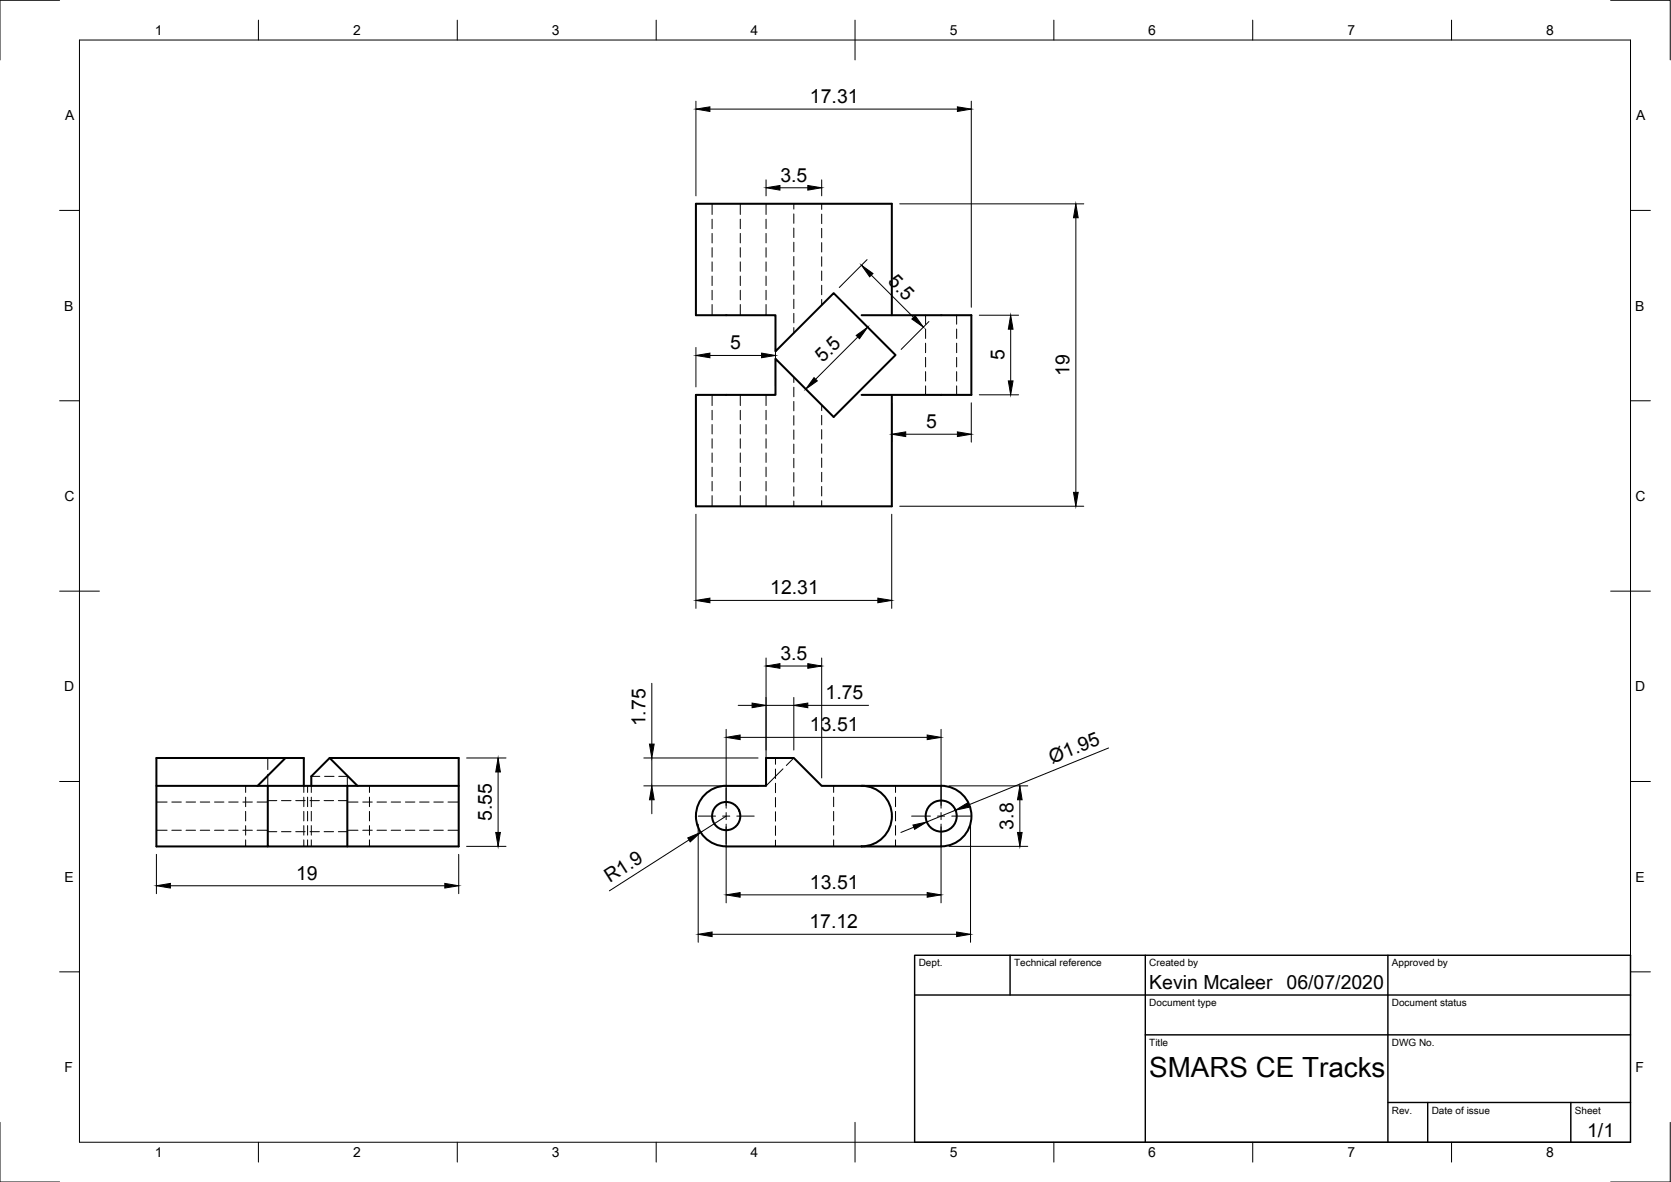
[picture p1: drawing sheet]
<svg xmlns="http://www.w3.org/2000/svg" width="420mm" height="297mm" viewBox="0 0 420 297" stroke-linecap="round" stroke-linejoin="round" font-family="sans-serif">
<!-- layer: Visible -->
<g fill="none" stroke="#000" stroke-width=".51">
<path d="M216.6 79.2h27.6v20h-27.6M224.2 79.2v-28h-49.2v28h20v9.1l14.6-14.6 15.6 15.5-15.6 15.6-14.6-14.6v9h-20v28h49.2v-28M39.3 197.5h76M67.3 197.5v15.2h48v-22.2h-32.4l-4.6 4.6v2.4M71.8 190.5l-7 7M76.4 197.5v-7h-37.1v22.2h28M82.9 190.5l7 7M87.3 197.5v15.2M182.6 197.5h10v-7h7l7 7h30M182.6 197.5a7.6 7.6 0 0 0-7.6 7.6 7.6 7.6 0 0 0 7.6 7.6h54a7.6 7.6 0 0 0 7.7-7.6 7.6 7.6 0 0 0-7.6-7.6M216.7 197.5a7.6 7.6 0 0 1 7.6 7.6 7.6 7.6 0 0 1-7.6 7.6"/>
<circle cx="182.6" cy="205.1" r="3.5"/>
<circle cx="236.7" cy="205.1" r="3.9"/>
</g>
<!-- layer: Hidden -->
<g fill="none" stroke="#000" stroke-width=".25">
<path d="M179 51.2v2.7M179 55.1v2.4M179 58.7v2.4M186.1 51.2v2.7M186.1 55.1v2.4M186.1 58.7v2.4M192.6 51.2v2.7M192.6 55.1v2.4M192.6 58.7v2.4M199.6 51.2v1.3M199.6 53.7v2.4M199.6 57.3v2.4"/>
<path d="M206.6 51.2v1.4M206.6 53.8v2.4M206.6 57.4v2.4M179 62.2v2.4M179 65.8v2.4M179 69.4v2.4M179 72.9v2.4M179 76.5v2.7M186.1 62.2v2.4M186.1 65.8v2.4M186.1 69.4v2.4M186.1 72.9v2.4"/>
<path d="M186.1 76.5v2.7M192.6 62.2v2.4M192.6 65.8v2.4M192.6 69.4v2.4M192.6 72.9v2.4M192.6 76.5v2.7M199.6 60.9v2.4M199.6 64.5v2.4M199.6 68v2.4M199.6 71.6v2.4M199.6 75.2v2.4M199.6 78.7v2.4"/>
<path d="M206.6 61v2.3M206.6 64.5v2.4M206.6 68.1v2.4M206.6 71.7v2.4M206.6 75.3v1.4M232.7 79.2v2.3M240.5 79.2v2.3M179 99.2v2.7M186.1 99.2v2.7M192.6 99.2v2.7M199.6 82.3v1.4M199.6 94.8v1.3"/>
<path d="M199.6 97.3v2.4M232.7 82.7v2.4M232.7 86.2v2.4M232.7 89.8v2.4M232.7 93.4v2.4M232.7 97v2.2M240.5 82.7v2.4M240.5 86.2v2.4M240.5 89.8v2.4M240.5 93.4v2.4M240.5 97v2.2M179 103.1v2.4"/>
<path d="M179 106.7v2.4M179 110.3v2.3M179 113.8v2.4M179 117.4v2.4M186.1 103.1v2.4M186.1 106.7v2.4M186.1 110.3v2.3M186.1 113.8v2.4M186.1 117.4v2.4M192.6 103.1v2.4M192.6 106.7v2.4M192.6 110.3v2.3"/>
<path d="M192.6 113.8v2.4M192.6 117.4v2.4M199.6 100.9v2.4M199.6 104.5v2.3M199.6 108v2.4M199.6 111.6v2.4M199.6 115.2v2.4M199.6 118.8v2.3M206.6 101.8v1.4M206.6 104.4v2.4M206.6 108v2.3M206.6 111.5v2.4"/>
<path d="M206.6 115.1v2.4M206.6 118.7v2.4M179 121v2.4M179 124.6v2.6M186.1 121v2.4M186.1 124.6v2.6M192.6 121v2.4M192.6 124.6v2.6M199.6 122.3v2.4M199.6 125.9v1.3M206.6 122.2v2.4M206.6 125.8v1.4"/>
<path d="M61.8 197.5v1.6M67.3 190.5v2.9M67.3 194.6v2.9M76.4 197.5v1.6M77.3 197.5v1.6M78.3 195.1h2.1M78.3 197.5v1.6M81.6 195.1h2.4M85.2 195.1h2.1v2.4M92.9 197.5v1.6M195 190.5v1.6M195 193.3v2.4"/>
<path d="M195 196.8v2.4M196.9 193.2l-4.3 4.3M199.6 190.5l-1.9 1.9M209.6 197.5v1.6M225.2 197.5v1.6M39.3 208.6h2.7M39.3 201.6h2.7M43.2 208.6h2.4M43.2 201.6h2.4M46.8 208.6h2.4M46.8 201.6h2.4M50.4 208.6h2.3"/>
<path d="M50.4 201.6h2.3M53.9 208.6h2.4M53.9 201.6h2.4M57.5 208.6h2.4M57.5 201.6h2.4M61.1 208.6h2.4M61.1 201.6h2.4M61.8 200.3v2.4M61.8 203.9v2.4M61.8 207.5v2.4M61.8 211.1v1.6M64.6 208.6h2.7"/>
<path d="M64.6 201.6h2.7M67.3 209h2.3M67.3 201.2h2.3M70.8 209h2.4M70.8 201.2h2.4M74.4 209h2.3M74.4 201.2h2.3M76.4 200.3v2.4M76.4 203.9v2.4M76.4 207.5v2.4M76.4 211.1v1.6M77.3 200.3v2.4"/>
<path d="M77.3 203.9v2.4M77.3 207.5v2.4M77.3 211.1v1.6M77.9 209h2.4M77.9 201.2h2.4M78.3 200.3v2.4M78.3 203.9v2.4M78.3 207.5v2.4M78.3 211.1v1.6M81.5 209h2.4M81.5 201.2h2.4M85.1 209h2.2"/>
<path d="M85.1 201.2h2.2M87.3 208.6h2.7M87.3 201.6h2.7M91.2 208.6h2.4M91.2 201.6h2.4M92.9 200.3v2.4M92.9 203.9v2.4M92.9 207.5v2.4M92.9 211.1v1.6M94.8 208.6h2.4M94.8 201.6h2.4M98.4 208.6h2.3"/>
<path d="M98.4 201.6h2.3M101.9 208.6h2.4M101.9 201.6h2.4M105.5 208.6h2.4M105.5 201.6h2.4M109.1 208.6h2.4M109.1 201.6h2.4M112.6 208.6h2.7M112.6 201.6h2.7M195 200.4v2.4M195 204v2.4M195 207.5v2.4"/>
<path d="M195 211.1v1.6M209.6 200.3v2.4M209.6 203.9v2.4M209.6 207.5v2.4M209.6 211.1v1.6M225.2 200.3v2.4M225.2 203.9v2.4M225.2 207.5v2.4M225.2 211.1v1.6"/>
</g>
<!-- layer: Border -->
<g fill="none" stroke="#000" stroke-width=".25">
<path d="M15 .1h-15v15M20 10.1h390v276.9h-390zM65 5.1v5M115 5.1v5M165 5.1v5M215 5.1v10M265 5.1v5M315 5.1v5M365 5.1v5M405 .1h15v15M15 52.9h5M410 52.9h5"/>
<path d="M15 100.7h5M410 100.7h5M15 148.6h10M405 148.6h10M15 196.4h5M410 196.4h5M15 244.2h5M410 244.2h5M0 282.1v14.9h15M65 287v5M115 287v5M165 287v5"/>
<path d="M215 282.1v9.9M265 287v5M315 287v5M365 287v5M420 282.1v14.9h-15"/>
</g>
<!-- layer: TitleBlock -->
<path d="M230 240.1h180v46.9h-180zM230 250h180M254 240.1v9.9M288 240.1v46.9M349 240.1v46.9M288 260.1h122M349 277.1h61M359 277.1v9.9M395 277.1v9.9" fill="none" stroke="#000" stroke-width=".36"/>
<!-- layer: Dimensions -->
<g fill="none" stroke="#000" stroke-width=".25">
<path d="M175 25.4v23.8M178.5 27.4h62.2M244.2 25.4v51.8M192.6 45.2v4M196.1 47.2h7M206.6 45.2v4M226.2 51.2h46.3M270.5 54.7v69M218 65.2l-7 7M219.1 69.1l10.6 10.6M246.2 79.2h9.9M175 87.3v9.9"/>
<path d="M178.5 89.3h13M195 87.3v9.9M201.2 96.4l7 7M215.7 84.7l-10.6 10.6M216.7 80.8l7.1 7M233.6 80.8l-7 7M246.2 99.2h9.9M254.1 82.7v13M224.2 101.2v9.9M227.7 109.1h13M244.2 101.2v9.9M175 129.2v23.7"/>
<path d="M224.2 129.2v23.7M226.2 127.2h46.3M178.5 150.9h42.2M163.9 171.7v15.3M185.6 177.3h3.5M192.6 165.4v30.1M192.6 177.3h7M196.1 167.4h7M199.6 175.3v13.2M203.1 177.3h15.3M206.6 165.4v30.1M117.3 190.5h9.9"/>
<path d="M125.2 194v15.2M161.9 197.5h28.7M161.9 190.5h28.7M163.9 190.5v7M182.6 183.3v19.8M186.1 185.3h47M236.6 183.3v19.8M238.6 197.5h19.8M278.7 188l-35.2 14.3M39.3 214.7v9.9M115.3 214.7v9.9M117.3 212.7h9.9"/>
<path d="M163.9 201v3.5M173.2 211.1l-20 12.8M175.6 207.1v29.7M182.6 207.1v19.8M182.6 205.1l-6.4 4.1M229.8 207.9l-3.3 1.3M236.6 207.1v19.8M238.6 212.7h19.8M240.2 203.6l-7.2 3M244 207.1v29.7M256.4 201v8.2M42.8 222.6h69"/>
<path d="M179 234.8h61.5M186.1 224.9h47"/>
</g>
<g fill="#000" stroke="#000" stroke-width=".25">
<path d="M175 27.4l3.5-.6v1.2zM240.7 26.8l3.5 .6-3.5 .6zM192.6 47.2l3.5-.6v1.2zM203.1 46.6l3.5 .6-3.5 .6zM270.5 51.2l.6 3.5h-1.2zM216.6 66.7l2.9 2-.8 .9zM229.3 80.2l.8-.9 2.1 2.9zM175 89.3l3.5-.6v1.2zM191.5 88.7l3.5 .6-3.5 .6zM204.7 94.9l.8 .8-2.9 2.1zM215.3 84.3l2.9-2.1-2.1 2.9zM254.1 79.2l.6 3.5h-1.2z"/>
<path d="M253.5 95.7h1.2l-.6 3.5zM224.2 109.1l3.5-.6v1.2zM240.7 108.5l3.5 .6-3.5 .6zM269.9 123.7h1.2l-.6 3.5zM175 150.9l3.5-.6v1.2zM220.7 150.3l3.5 .6-3.5 .6zM189.1 176.7l3.5 .6-3.5 .5zM192.6 167.4l3.5-.6v1.1zM199.6 177.3l3.5-.6v1.1zM203.1 166.8l3.5 .6-3.5 .5zM125.2 190.5l.6 3.5h-1.1zM163.3 187h1.2l-.6 3.5z"/>
<path d="M182.6 185.3l3.5-.6v1.2zM233.1 184.7l3.5 .6-3.5 .6zM124.7 209.2h1.1l-.6 3.5zM163.9 197.5l.6 3.5h-1.2zM172.9 210.6l3.3-1.4-2.7 2.4zM229.6 207.3l3.4-.7-3 1.8zM240.2 203.6l3.1-1.8 .4 1zM256.4 197.5l.6 3.5h-1.2zM255.8 209.2h1.2l-.6 3.5zM39.3 222.6l3.5-.6v1.2zM111.8 222l3.5 .6-3.5 .6zM175.6 234.8l3.4-.6v1.2z"/>
<path d="M182.6 224.9l3.5-.6v1.2zM233.1 224.3l3.5 .6-3.5 .6zM240.5 234.2l3.5 .6-3.5 .6z"/>
</g>
<!-- layer: Center Lines -->
<path d="M182.6 198v4.4M236.6 197.7v4.7M175.6 205.1h4.3M181.7 205.1h1.8M182.6 204.2v1.8M182.6 207.8v4.3M185.3 205.1h4.3M229.2 205.1h4.8M235.7 205.1h1.8M236.6 204.2v1.8M236.6 207.8v4.7M239.3 205.1h4.7" fill="none" stroke="#000" stroke-width=".25"/>
<text font-size="7" x="289" y="270.6">SMARS CE Tracks</text>
<g font-size="4.9">
<text x="203.7" y="25.9">17.31</text>
<text x="196.2" y="45.6">3.5</text>
<text x="223.1" y="70.9" transform="rotate(45 223.1 70.9)">5.5</text>
<text x="183.6" y="87.8">5</text>
<text x="206.9" y="91.3" transform="rotate(-45 206.9 91.3)">5.5</text>
<text x="252.6" y="90.6" transform="rotate(-90 252.6 90.6)">5</text>
<text x="268.9" y="94.5" transform="rotate(-90 268.9 94.5)">19</text>
<text x="232.9" y="107.6">5</text>
<text x="193.7" y="149.3">12.31</text>
<text x="196.2" y="165.8">3.5</text>
<text x="207.6" y="175.7">1.75</text>
<text x="162.3" y="182.5" transform="rotate(-90 162.3 182.5)">1.75</text>
<text x="203.7" y="183.7">13.51</text>
<text x="264.6" y="191.9" transform="rotate(-22 264.6 191.9)">Ø1.95</text>
<text x="123.7" y="206.4" transform="rotate(-90 123.7 206.4)">5.55</text>
<text x="254.9" y="208.5" transform="rotate(-90 254.9 208.5)">3.8</text>
<text x="74.5" y="221">19</text>
<text x="153.3" y="221.9" transform="rotate(-33 153.3 221.9)">R1.9</text>
<text x="203.7" y="223.3">13.51</text>
<text x="203.5" y="233.3">17.12</text>
<text x="289" y="248.5">Kevin Mcaleer</text>
<text x="323.5" y="248.5">06/07/2020</text>
<text x="399.1" y="285.7">1/1</text>
</g>
<g font-size="3.5">
<text x="39" y="8.8">1</text>
<text x="88.8" y="8.8">2</text>
<text x="138.8" y="8.8">3</text>
<text x="188.7" y="8.8">4</text>
<text x="238.8" y="8.8">5</text>
<text x="288.7" y="8.8">6</text>
<text x="338.8" y="8.8">7</text>
<text x="388.8" y="8.8">8</text>
<text x="16.4" y="30.2">A</text>
<text x="411.4" y="30.2">A</text>
<text x="16.2" y="78">B</text>
<text x="411.2" y="78">B</text>
<text x="16.2" y="125.9">C</text>
<text x="411.2" y="125.9">C</text>
<text x="16.2" y="173.7">D</text>
<text x="411.2" y="173.7">D</text>
<text x="16.2" y="221.6">E</text>
<text x="411.2" y="221.6">E</text>
<text x="16.2" y="269.4">F</text>
<text x="411.2" y="269.4">F</text>
<text x="39" y="290.8">1</text>
<text x="88.8" y="290.8">2</text>
<text x="138.8" y="290.8">3</text>
<text x="188.7" y="290.8">4</text>
<text x="238.8" y="290.8">5</text>
<text x="288.7" y="290.8">6</text>
<text x="338.8" y="290.8">7</text>
<text x="388.8" y="290.8">8</text>
</g>
<g font-size="2.5">
<text x="231" y="242.9">Dept.</text>
<text x="255" y="242.9">Technical reference</text>
<text x="289" y="242.9">Created by</text>
<text x="350" y="242.9">Approved by</text>
<text x="289" y="252.8">Document type</text>
<text x="350" y="252.8">Document status</text>
<text x="289" y="262.9">Title</text>
<text x="350" y="262.9">DWG No.</text>
<text x="350" y="279.9">Rev.</text>
<text x="360" y="279.9">Date of issue</text>
<text x="396" y="279.9">Sheet</text>
</g>
</svg>
